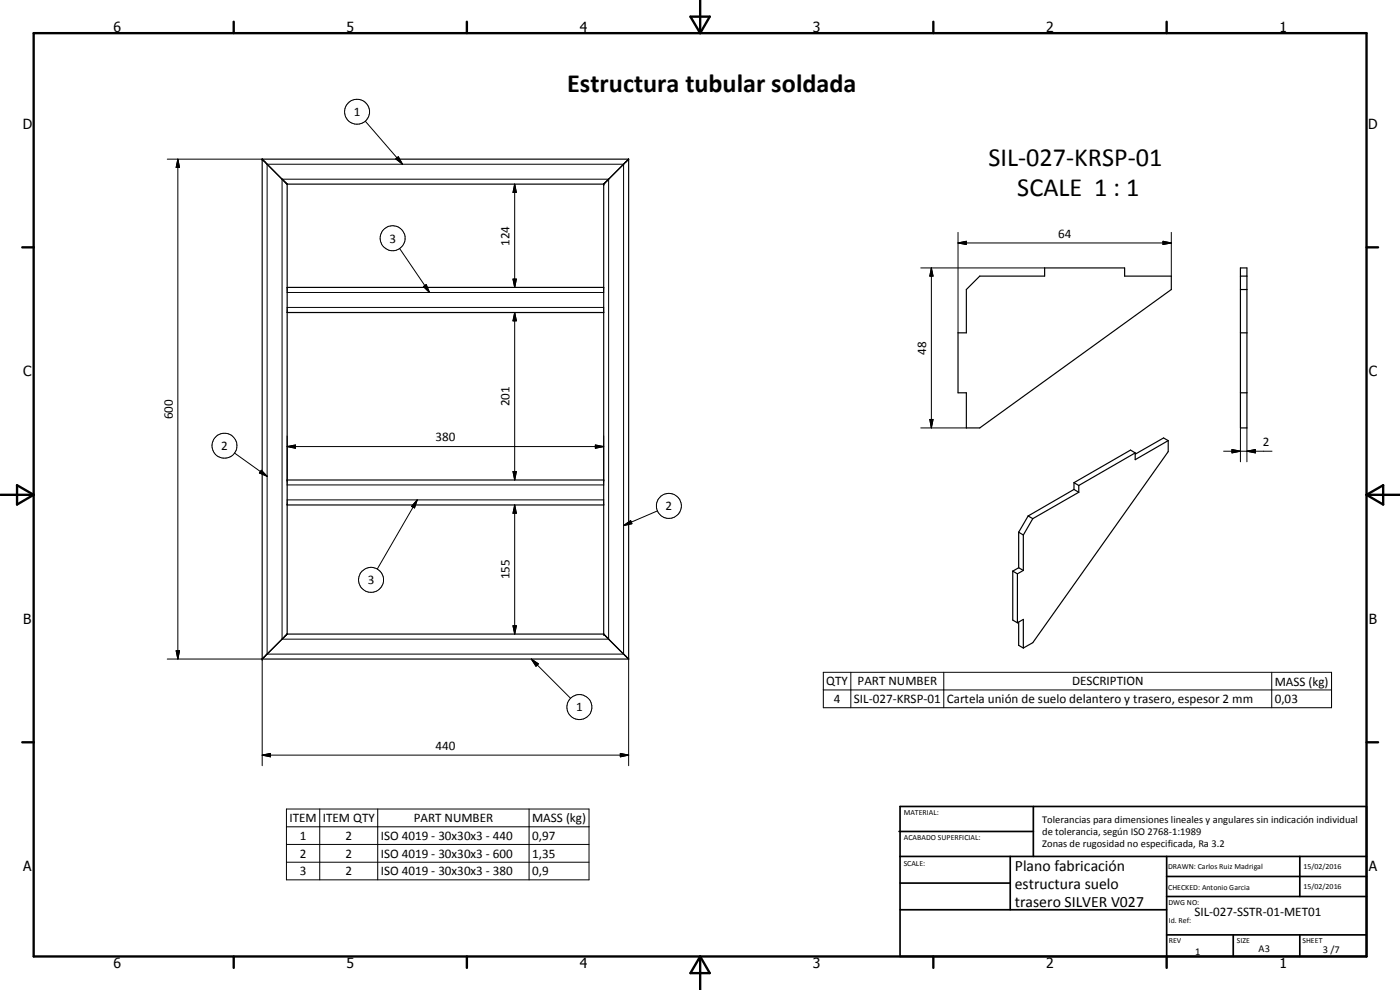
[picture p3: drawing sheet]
<svg xmlns="http://www.w3.org/2000/svg" width="420mm" height="297mm" viewBox="0 0 420 297" stroke-linecap="round" stroke-linejoin="round" font-family="sans-serif">
<g fill="none" stroke="#000" stroke-width=".35">
<path d="M78.7 47.8h110v149.9h-110M78.7 47.8l7.4 7.4h95.1M78.7 47.8v149.9M86.2 55.2v135M181.2 55.2v135M188.6 47.8l-7.4 7.4M86.2 86.2h95M86.2 93.8h95M294 82.8h19.5v-2.4h24v2.4h14v4.1l-57.5 41.5h-4v-10.5h-2.5v-18h2.5v-13zM372.3 80.4h1.9v48h-1.9zM372.3 82.8h1.9M372.3 99.9h1.9"/>
<path d="M372.3 86.9h1.9M372.3 117.9h1.9M340.7 135.9l-1.4-.9-17 9.8M340.7 135.9l-16.9 9.8M350.6 132.2v3.3l-40.6 57.3-2.9 1.6M350.6 132.2l-1.4-.8-8.5 4.9M350.6 132.2l-9.9 5.7v-2M86.2 144h95M86.2 151.5h95M305.7 159.7l1.4 .8M305.7 159.7v10.6M308.6 154.8l1.4 .8"/>
<path d="M308.6 154.8l-2.9 4.9M310 155.6l-2.9 4.9M322.3 144.8l1.5 .9M322.3 144.8v2.1M322.3 146.9l1.5 .8M322.3 146.9l-13.7 7.9M323.8 145.7v2M323.8 147.7l-13.8 7.9M303.9 171.4l1.4 .8M303.9 171.4v14.7l1.4 .8M305.3 172.2v14.7M305.7 170.3l1.4 .9"/>
<path d="M305.7 170.3l-1.8 1.1M307.1 160.5v10.7M307.1 171.2l-1.8 1M181.2 190.2l7.4 7.5M181.2 190.2h-95.1l-7.4 7.5M305.3 186.9l1.8-1.1v8.6M305.7 186.7v6.9l1.4 .8"/>
</g>
<g fill="#000">
<circle cx="78.7" cy="47.8" r=".18"/>
<circle cx="181.2" cy="55.2" r=".18"/>
<circle cx="86.2" cy="144" r=".18"/>
<circle cx="181.2" cy="144" r=".18"/>
<circle cx="78.7" cy="197.7" r=".18"/>
<circle cx="181.2" cy="190.2" r=".18"/>
</g>
<g fill="none" stroke="#000" stroke-width=".3">
<path d="M109.6 36.4l11.2 12.9M50.2 47.8h28.5M53.4 47.8l.5 2.4h-1zM53.4 47.8v149.9M80.2 49.3h106.9v147h-106.9zM84.7 53.8h98v138h-98zM118.8 47.7l.7-.7 1.3 2.3zM154.5 55.2l.5 2.5h-1zM154.5 55.2v31M119.9 74.5l9 13.3M287.5 72.9l2.5-.5v1zM287.5 72.9h64"/>
<path d="M287.5 69.7v30.2M349 72.4l2.5 .5-2.5 .5zM351.5 69.7v13.1M86.2 87.8h95M86.2 92.2h95M127.1 86l.8-.6 1 2.4zM154 83.7h1l-.5 2.5zM154.5 93.8l.5 2.5h-1zM154.5 93.8v50.2M276.3 80.4h37.2M279.5 80.4l.5 2.4h-1zM279.5 80.4v48"/>
<path d="M70.4 135.9l9.8 7M86.2 134l2.5-.5v1zM86.2 134h95M86.2 130.8v13.2M178.7 133.5l2.5 .5-2.5 .5zM181.2 130.8v13.2M276.3 128.4h13.7M279 125.9h1l-.5 2.5zM367.2 135.4h14.6M369.7 134.9l2.6 .5-2.6 .5zM372.3 128.4v10.2M374.2 135.4l2.6-.5v1z"/>
<path d="M374.2 128.4v10.2M78.4 141.1l1.8 1.8-2.4-1zM86.2 145.5h95M86.2 150h95M125.2 150l-.8 2.4-.9-.5zM125.2 150l-12 20.7M154 141.5h1l-.5 2.5zM154.5 151.5l.5 2.5h-1zM154.5 151.5v38.7M187.1 157.7l2.2-1.5 .3 .9zM197.3 153.3l-10.2 4.4M50.2 197.7h28.5v32"/>
<path d="M52.9 195.2h1l-.5 2.5zM154 187.7h1l-.5 2.5zM159.5 197.7l2.1 1.5-.7 .7zM159.5 197.7l11.7 11.8M188.7 197.7v32M247.1 201.7h152.5v10.6h-152.5zM247.1 207h152.5M255.3 201.7v10.6M283.2 201.7v10.6M381.7 201.7v10.6M78.7 226.6l2.5-.5v1zM78.7 226.6h110"/>
<path d="M186.2 226.1l2.5 .5-2.5 .5zM86 242.7h90.8v21.3h-90.8zM86 248.1h90.8M86 253.4h90.8M86 258.7h90.8M96 242.7v21.3M113.4 242.7v21.3M158.8 242.7v21.3"/>
<circle cx="107.2" cy="33.5" r="3.8"/>
<circle cx="117.8" cy="71.5" r="3.8"/>
<circle cx="67.4" cy="133.7" r="3.7"/>
<circle cx="200.7" cy="151.8" r="3.8"/>
<circle cx="111.4" cy="174" r="3.8"/>
<circle cx="173.9" cy="212.2" r="3.7"/>
</g>
<g fill="none" stroke="#000" stroke-width=".71">
<path d="M10.1 9.9h400v277.1h-400zM70.1 6.5v3.4M140.1 6.5v3.4M207.2 5h5.8l-2.9 4.9zM210.1 0v9.9M280.1 6.5v3.4M350.1 6.5v3.4M6.7 74.2h3.4M410.1 74.2h3.5M.1 148.5h10M5.1 145.6l5 2.9-5 2.9zM410.1 148.5h10"/>
<path d="M410.1 148.5l5-2.9v5.8zM6.7 222.7h3.4M410.1 222.7h3.5M70.1 287v3.4M140.1 287v3.4M210.1 287v10M210.1 287l2.9 5h-5.8zM280.1 287v3.4M350.1 287v3.4"/>
</g>
<g fill="none" stroke="#000" stroke-width=".51">
<path d="M269.8 249.5h40.3M270.1 242h140v45h-140zM270.1 257h140M303.2 257v16M310.1 242v15M350.1 257v30M390.1 257v12M270.1 265h33.1M270.1 273h80M350.1 269h60M350.1 263h60M350.1 280.5h60"/>
<path d="M370.1 280.5v6.5M390.1 280.5v6.5"/>
</g>
<g fill="#000">
<path d="M53.4 47.8l.5 2.4h-1zM118.8 47.7l.7-.7 1.3 2.3zM154.5 55.2l.5 2.5h-1zM287.5 72.9l2.5-.5v1zM349 72.4l2.5 .5-2.5 .5zM127.1 86l.8-.6 1 2.4zM154 83.7h1l-.5 2.5zM154.5 93.8l.5 2.5h-1zM279.5 80.4l.5 2.4h-1zM86.2 134l2.5-.5v1zM178.7 133.5l2.5 .5-2.5 .5zM279 125.9h1l-.5 2.5z"/>
<path d="M369.7 134.9l2.6 .5-2.6 .5zM374.2 135.4l2.6-.5v1zM78.4 141.1l1.8 1.8-2.4-1zM125.2 150l-.8 2.4-.9-.5zM154 141.5h1l-.5 2.5zM154.5 151.5l.5 2.5h-1zM187.1 157.7l2.2-1.5 .3 .9zM52.9 195.2h1l-.5 2.5zM154 187.7h1l-.5 2.5zM159.5 197.7l2.1 1.5-.7 .7zM78.7 226.6l2.5-.5v1zM186.2 226.1l2.5 .5-2.5 .5z"/>
</g>
<g font-size="7.9">
<text x="170.3" y="27.6">Estructura tubular soldada</text>
<text x="296.7" y="49.7">SIL-027-KRSP-01</text>
<text x="305.3" y="58.7">SCALE 1 : 1</text>
</g>
<g font-size="4.7">
<text x="304.6" y="261.2">Plano fabricación</text>
<text x="304.6" y="266.6">estructura suelo</text>
<text x="304.6" y="272">trasero SILVER V027</text>
</g>
<g font-size="4.2">
<text x="34" y="9.6">6</text>
<text x="104" y="9.6">5</text>
<text x="174" y="9.6">4</text>
<text x="244" y="9.6">3</text>
<text x="314" y="9.6">2</text>
<text x="384" y="9.6">1</text>
<text x="6.8" y="38.7">D</text>
<text x="410.6" y="38.7">D</text>
<text x="7" y="112.9">C</text>
<text x="410.8" y="112.9">C</text>
<text x="7" y="187.1">B</text>
<text x="410.8" y="187.1">B</text>
<text x="7" y="261.4">A</text>
<text x="410.8" y="261.4">A</text>
<text x="34" y="290.4">6</text>
<text x="104" y="290.4">5</text>
<text x="174" y="290.4">4</text>
<text x="244" y="290.4">3</text>
<text x="314" y="290.4">2</text>
<text x="384" y="290.4">1</text>
</g>
<g font-size="3.9">
<text x="106.2" y="34.8">1</text>
<text x="317.5" y="71.3">64</text>
<text x="116.9" y="72.8">3</text>
<text x="152.9" y="73.7" transform="rotate(-90 152.9 73.7)">124</text>
<text x="277.9" y="106.4" transform="rotate(-90 277.9 106.4)">48</text>
<text x="51.8" y="125.8" transform="rotate(-90 51.8 125.8)">600</text>
<text x="152.9" y="121.9" transform="rotate(-90 152.9 121.9)">201</text>
<text x="66.4" y="135">2</text>
<text x="130.7" y="132.5">380</text>
<text x="379" y="133.9">2</text>
<text x="199.8" y="153.1">2</text>
<text x="152.9" y="173.9" transform="rotate(-90 152.9 173.9)">155</text>
<text x="110.4" y="175.3">3</text>
<text x="248" y="205.6">QTY</text>
<text x="257.4" y="205.6">PART NUMBER</text>
<text x="321.7" y="205.6">DESCRIPTION</text>
<text x="382.6" y="205.7">MASS (kg)</text>
<text x="172.9" y="213.4">1</text>
<text x="250.2" y="210.9">4</text>
<text x="256.3" y="210.9">SIL-027-KRSP-01</text>
<text x="284.2" y="211">Cartela unión de suelo delantero y trasero, espesor 2 mm</text>
<text x="382.6" y="210.9">0,03</text>
<text x="130.7" y="225">440</text>
<text x="86.9" y="246.7">ITEM</text>
<text x="90" y="252">1</text>
<text x="96.9" y="246.7">ITEM QTY</text>
<text x="124.2" y="246.7">PART NUMBER</text>
<text x="159.7" y="246.8">MASS (kg)</text>
<text x="90" y="257.3">2</text>
<text x="103.7" y="252">2</text>
<text x="103.7" y="257.3">2</text>
<text x="114.3" y="252">ISO 4019 - 30x30x3 - 440</text>
<text x="114.3" y="257.3">ISO 4019 - 30x30x3 - 600</text>
<text x="159.7" y="252">0,97</text>
<text x="159.7" y="257.3">1,35</text>
<text x="90" y="262.6">3</text>
<text x="103.7" y="262.6">2</text>
<text x="114.3" y="262.6">ISO 4019 - 30x30x3 - 380</text>
<text x="159.7" y="262.6">0,9</text>
<text x="358.5" y="275">SIL-027-SSTR-01-MET01</text>
</g>
<g font-size="3.1">
<text x="312.7" y="246.8">Tolerancias para dimensiones lineales y angulares sin indicación individual</text>
<text x="312.7" y="250.4">de tolerancia, según ISO 2768-1:1989</text>
<text x="312.7" y="254">Zonas de rugosidad no especificada, Ra 3.2</text>
<text x="358.7" y="286.5">1</text>
<text x="377.7" y="285.6">A3</text>
<text x="397" y="285.9">3 /7</text>
</g>
<g font-size="2.4">
<text x="271.2" y="244.4">MATERIAL:</text>
<text x="271.3" y="252">ACABADO SUPERFICIAL:</text>
<text x="271.2" y="259.7">SCALE:</text>
<text x="350.6" y="260.8">DRAWN: Carlos Ruiz Madrigal</text>
<text x="391.2" y="260.6">15/02/2016</text>
<text x="350.6" y="267">CHECKED: Antonio Garcia</text>
<text x="391.2" y="266.7">15/02/2016</text>
<text x="350.6" y="271.4">DWG NO:</text>
<text x="350.8" y="276.9">Id. Ref:</text>
<text x="350.8" y="282.8">REV</text>
<text x="371.2" y="282.9">SIZE</text>
<text x="390.9" y="282.9">SHEET</text>
</g>
</svg>
